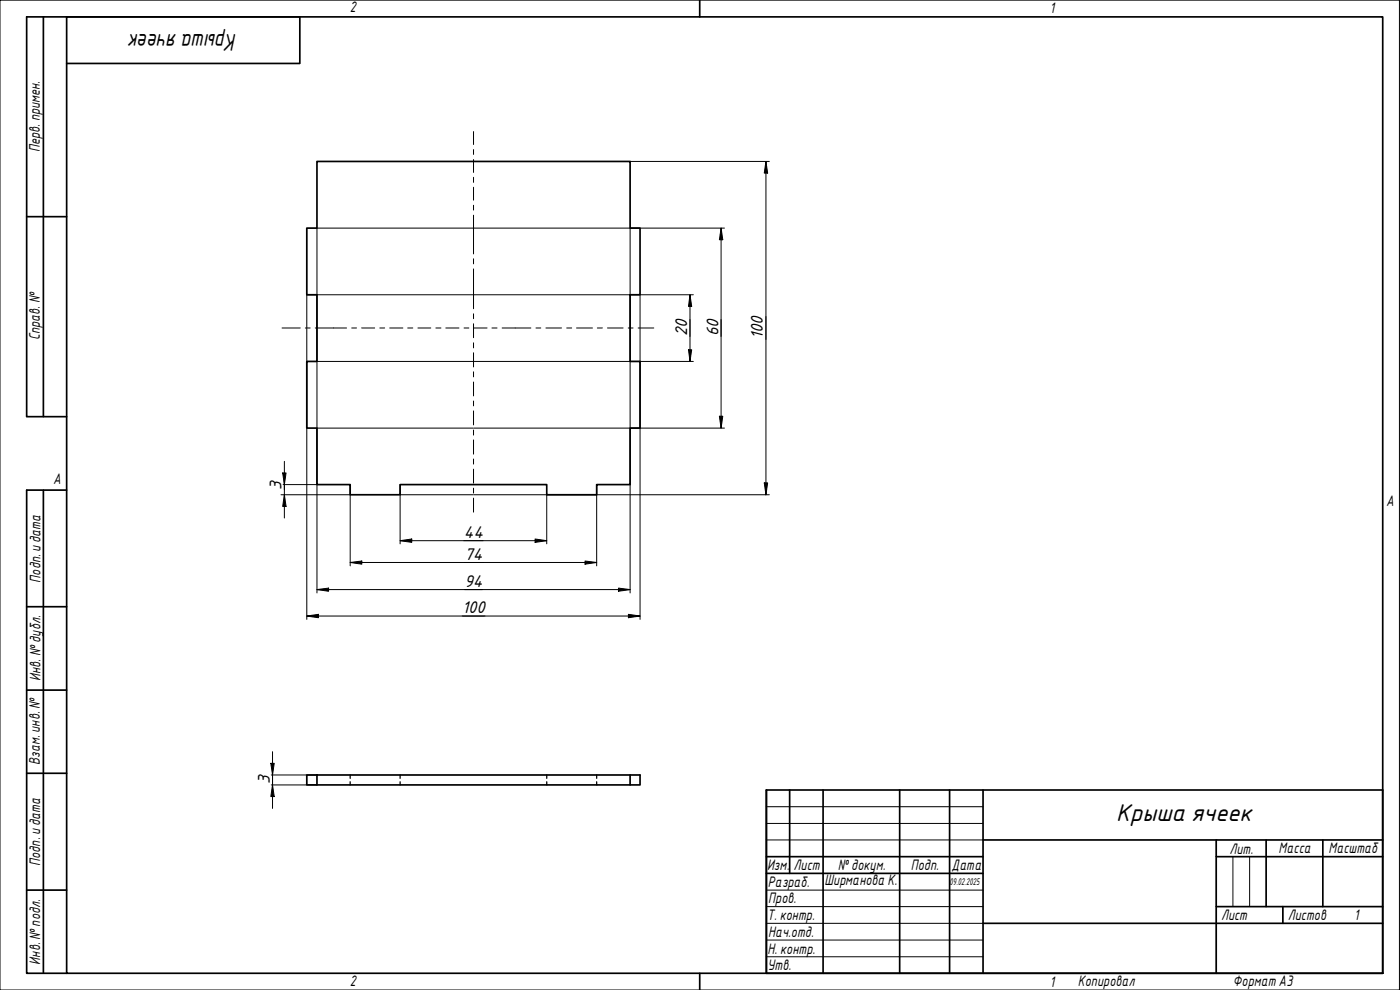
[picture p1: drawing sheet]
<svg xmlns="http://www.w3.org/2000/svg" width="420mm" height="297mm" viewBox="0 0 420 297" stroke-linecap="round" stroke-linejoin="round" font-family="sans-serif">
<path d="M95.1 48.4h94v20h3v20h-3v20h3v20h-3v17h-10v3h-15v-3h-44v3h-15v-3h-10v-17h-3v-20h3v-20h-3v-20h3zM95.1 232.5v3h-3v-3h100v3h-3M189.1 232.5v3h-94" fill="none" stroke="#000" stroke-width=".51"/>
<path d="M105.1 232.5v1M105.1 234.6v.9M120.1 232.5v1M120.1 234.6v.9M164.1 232.5v1M164.1 234.6v.9M179.1 232.5v1M179.1 234.6v.9" fill="none" stroke="#000" stroke-width=".38"/>
<path d="M20 5.1h395v286.9h-395zM210 0v5.1M210 292v5" fill="none" stroke="#000" stroke-width=".51"/>
<path d="M0 0h420v297h-420z" fill="none" stroke="#000" stroke-width=".3"/>
<g fill="none" stroke="#000" stroke-width=".51">
<path d="M230 237h185v55h-185zM237 237v25.1M247 237v55M270 237v55M285 237v55M295 237v55M230 257h65M295 252h120M365 257h50M365 252v40M380 252v20M397 252v20"/>
<path d="M230 262.1h65M295 277h120M365 272h50M385 272v5"/>
</g>
<path d="M230 242h65M230 247.1h65M230 252h65M370 257v15M375 257v15M230 267.1h65M230 272h65M230 277h65M230 282.1h65M230 287.1h65" fill="none" stroke="#000" stroke-width=".3"/>
<path d="M13 5.1v119.9M20 19h70v-13.9h-82v119.9h12M8 65h12M13 147.1v144.9M20 147.1h-12v144.9h12M8 182h12M8 207.1h12M8 232h12M8 267.1h12" fill="none" stroke="#000" stroke-width=".51"/>
<g fill="none" stroke="#000" stroke-width=".3">
<path d="M142.1 39.5v3.9M142.1 44.9v1.4M142.1 47.9v3.8M142.1 53.2v1.5M142.1 56.2v3.9M142.1 61.6v1.4M142.1 64.6v11.6M142.1 77.6v1.6M84.6 98.4h5.5M91.6 98.4h1.5M94.6 98.4h9.4M105.5 98.4h1.5"/>
<path d="M108.5 98.4h4M114 98.4h1.4M117 98.4h3.9M122.4 98.4h1.5M125.4 98.4h3.9M130.8 98.4h1.5M133.8 98.4h3.9M139.3 98.4h1.4M142.1 80.7v11.9M142.1 94.2v1.4M142.1 97.1v4.2M142.2 98.4h4"/>
<path d="M147.6 98.4h1.6M150.7 98.4h8.6M160.8 98.4h1.5M163.8 98.4h4.7M170.1 98.4h1.5M173 98.4h4.8M179.3 98.4h1.5M182.3 98.4h4.7M188.5 98.4h1.5M191.5 98.4h4.7M142.1 102.9v1.5M142.1 105.8v4.3"/>
<path d="M142.1 111.6v1.5M142.1 114.6v4.2M142.1 120.3v1.5M142.1 123.3v4.2M142.1 129v1.5M142.1 132v4.3M142.1 137.7v1.5M142.1 140.8v4.2M142.1 146.5v1.4M142.1 149.5v4.2"/>
</g>
<g fill="none" stroke="#000" stroke-width=".3">
<path d="M189.1 48.4h41.8M229.9 48.4l.5 3.5h-1zM229.9 48.4v100M142 68.4h-46.9v29.9M142.2 68.4h75.2M189.1 68.4v29.9M216.4 68.4l.5 3.5h-1zM216.4 68.4v60M92.1 98.5v87.4M95.1 98.5v79.4M142 88.4h-49.9v9.9M142.2 88.4h65.9"/>
<path d="M189.1 98.5v79.4M192.1 88.4v9.9M192.1 98.5v87.4M207.1 88.4l.5 3.5h-1zM207.1 88.4v20M95.1 108.4h46.9M142.2 108.4h65.9M206.6 105h1l-.5 3.4zM85.3 138.4v17M95.1 128.4h46.9M142.2 128.4h75.2M215.9 124.9h1l-.5 3.5z"/>
<path d="M84.3 148.4h20.8M84.8 141.9h1.1l-.6 3.5zM85 145.4h10.1M85.3 148.4l.6 3.5h-1.1zM105.1 145.4v24.4M120.1 145.4v17.8M120.1 148.4h21.9M142.2 148.4h88.7M164.1 148.4v14.8M179.1 145.4v24.4M229.4 144.9h1l-.5 3.5zM95.1 176.9l3.5-.4v.9z"/>
<path d="M95.1 176.9h94M105.1 168.8l3.5-.5v1zM105.1 168.8h74M120.1 162.2l3.5-.5v1zM120.1 162.2h44M160.6 161.7l3.5 .5-3.5 .5zM175.6 168.3l3.5 .5-3.5 .5zM185.6 176.5l3.5 .4-3.5 .5zM92.1 184.8l3.5-.5v1zM92.1 184.8h100M188.6 184.3l3.5 .5-3.5 .5zM81.3 229h1l-.5 3.5z"/>
<path d="M81.4 235.5h13.7M81.4 232.5h13.7M81.8 235.5l.5 3.5h-1zM81.8 225.5v17.1"/>
</g>
<g fill="#000">
<path d="M229.9 48.4l.5 3.5h-1z" fill-rule="evenodd"/>
<path d="M216.4 68.4l.5 3.5h-1z" fill-rule="evenodd"/>
<path d="M207.1 88.4l.5 3.5h-1z" fill-rule="evenodd"/>
<path d="M206.6 105h1l-.5 3.4z" fill-rule="evenodd"/>
<path d="M215.9 124.9h1l-.5 3.5z" fill-rule="evenodd"/>
<path d="M84.8 141.9h1.1l-.6 3.5z" fill-rule="evenodd"/>
<path d="M85.3 148.4l.6 3.5h-1.1z" fill-rule="evenodd"/>
<path d="M229.4 144.9h1l-.5 3.5z" fill-rule="evenodd"/>
<path d="M95.1 176.9l3.5-.4v.9z" fill-rule="evenodd"/>
<path d="M105.1 168.8l3.5-.5v1z" fill-rule="evenodd"/>
<path d="M120.1 162.2l3.5-.5v1z" fill-rule="evenodd"/>
<path d="M160.6 161.7l3.5 .5-3.5 .5z" fill-rule="evenodd"/>
<path d="M175.6 168.3l3.5 .5-3.5 .5z" fill-rule="evenodd"/>
<path d="M185.6 176.5l3.5 .4-3.5 .5z" fill-rule="evenodd"/>
<path d="M92.1 184.8l3.5-.5v1z" fill-rule="evenodd"/>
<path d="M188.6 184.3l3.5 .5-3.5 .5z" fill-rule="evenodd"/>
<path d="M81.3 229h1l-.5 3.5z" fill-rule="evenodd"/>
<path d="M81.8 235.5l.5 3.5h-1z" fill-rule="evenodd"/>
</g>
<g font-size="7">
<text x="71.1" y="10.3" transform="rotate(180 71.1 10.3)">Крыша ячеек</text>
<text x="335" y="246.2">Крыша ячеек</text>
</g>
<g font-size="4.9">
<text x="206.2" y="101" transform="rotate(-90 206.2 101)">20</text>
<text x="215.6" y="101" transform="rotate(-90 215.6 101)">60</text>
<text x="229" y="101.8" transform="rotate(-90 229 101.8)">100</text>
<text x="84.5" y="147" transform="rotate(-90 84.5 147)">3</text>
<text x="139.2" y="161.3">44</text>
<text x="139.4" y="167.9">74</text>
<text x="139.4" y="176.1">94</text>
<text x="138.7" y="183.9">100</text>
<text x="81" y="235.3" transform="rotate(-90 81 235.3)">3</text>
</g>
<g font-size="4.4">
<text x="105" y="3.7">2</text>
<text x="315" y="3.8">1</text>
<text x="11.9" y="45.6" transform="rotate(-90 11.9 45.6)">Перв. примен.</text>
<text x="12" y="102.2" transform="rotate(-90 12 102.2)">Справ. №</text>
<text x="16" y="145.2">A</text>
<text x="416" y="151.7">A</text>
<text x="12.2" y="174.8" transform="rotate(-90 12.2 174.8)">Подп. идата</text>
<text x="12.2" y="204.3" transform="rotate(-90 12.2 204.3)">Инв. №дубл.</text>
<text x="12" y="229.5" transform="rotate(-90 12 229.5)">Взам. инв. №</text>
<text x="369" y="256.1">Лит.</text>
<text x="383.7" y="256.1">Масса</text>
<text x="398.7" y="256.1">Масштаб</text>
<text x="12.1" y="259.8" transform="rotate(-90 12.1 259.8)">Подп. идата</text>
<text x="230.2" y="261.1">Изм.</text>
<text x="238.2" y="261.1">Лист</text>
<text x="251.5" y="261">№докум.</text>
<text x="273.4" y="261.2">Подп.</text>
<text x="285.6" y="261.2">Дата</text>
<text x="230.4" y="266.1">Разраб.</text>
<text x="247.4" y="265.7">Ширманова К.</text>
<text x="230.6" y="271.1">Пров.</text>
<text x="230.3" y="276.1">Т. контр.</text>
<text x="230.5" y="281.1">Нач.отд.</text>
<text x="366.5" y="276.1">Лист</text>
<text x="386.5" y="276.1">Листов</text>
<text x="406.4" y="276">1</text>
<text x="230.4" y="286.1">Н. контр.</text>
<text x="12.1" y="289.4" transform="rotate(-90 12.1 289.4)">Инв. №подл.</text>
<text x="230.3" y="291.1">Утв.</text>
<text x="105" y="295.9">2</text>
<text x="315" y="296.1">1</text>
<text x="323.5" y="295.8">Копировал</text>
<text x="370" y="295.8">Формат А3</text>
</g>
<text font-size="2.8" x="285" y="265.5">09.02.2025</text>
</svg>
